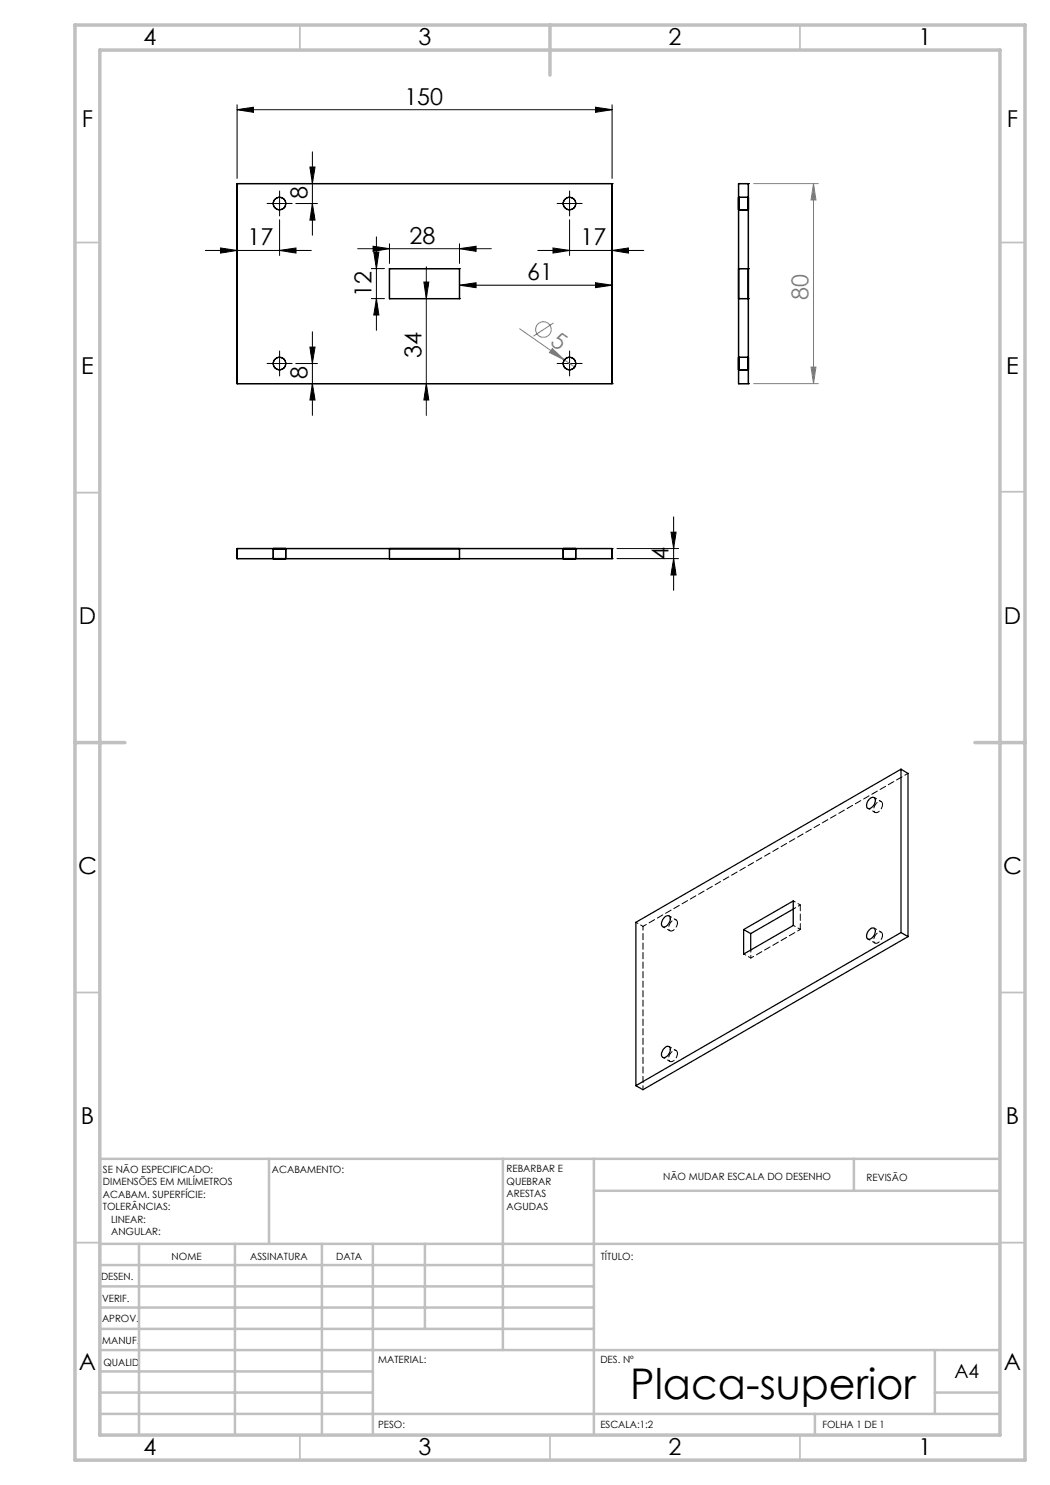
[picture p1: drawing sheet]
<svg xmlns="http://www.w3.org/2000/svg" width="210mm" height="297mm" viewBox="0 0 210 297" stroke-linecap="round" stroke-linejoin="round" font-family="sans-serif">
<g fill="none" stroke="#808080" stroke-width=".2">
<path d="M150.7 36.7h13M162.7 36.7l.5 3.3h-1zM162.7 36.7v40M103.9 65.8l9 6.2M110.5 69.7l2.4 2.3-3-1.5zM110.7 64.6l-4 2.6M112.9 72l2 1.4M150.7 76.7h13M162.2 73.4h1l-.5 3.3z"/>
<circle cx="108.7" cy="65.9" r="1.55"/>
</g>
<g fill="none" stroke="#000" stroke-width=".2">
<path d="M47.4 21.9l3.3-.5v1.1zM47.4 21v14.7M47.4 21.9h75M55.9 39.5v2.5M62 33.4h1l-.5 3.3zM62.5 30.4v16.7M113.9 39.5v2.5M119.1 21.4l3.3 .5-3.3 .6zM122.4 21v14.7M41.1 50.1h21.2M44.1 49.6l3.3 .5-3.3 .5zM54.6 40.7h2.5"/>
<path d="M55.9 50.1l3.3-.5v1zM55.9 44v7.1M59.2 40.7h4.3M62.5 40.7l.5 3.3h-1zM71.5 49.7h26.7M74.3 53.7h2.6M74.3 59.7h2.6M74.6 49.2l3.3 .5-3.3 .6zM74.8 50.4h1l-.5 3.3zM75.3 47.4v18.7M75.3 59.7l.5 3.3h-1zM77.9 48.8v3.9"/>
<path d="M84.8 56.4h1l-.5 3.3zM85.3 53.4v29.7M91.9 49.7l3.3-.5v1.1zM91.9 48.8v3.9M91.9 57l3.3-.5v1zM91.9 57h30.5M107.6 50.1h21.2M110.6 49.6l3.3 .5-3.3 .5zM112.6 40.7h2.5M113.9 44v7.1M119.1 56.5l3.3 .5-3.3 .5zM122.4 50.1l3.3-.5v1z"/>
<path d="M54.6 72.7h2.5M55.9 71.5v2.5M59.2 72.7h4.3M62 69.4h1l-.5 3.3zM62.5 66.4v16.7M62.5 76.7l.5 3.3h-1zM85.3 76.7l.5 3.3h-1zM112.6 72.7h2.5M113.9 71.5v2.5M123.4 111.7h12.3M123.4 109.7h12.3M134.2 106.4h1l-.5 3.3z"/>
<path d="M134.7 103.4v14.7M134.7 111.7l.5 3.3h-1z"/>
</g>
<g fill="none" stroke="#000" stroke-width=".2" stroke-dasharray="15.2 1.3 1.3 1.3">
<path d="M55.9 39.4v-1.2M113.9 39.4v-1.2M54.7 40.7h-1.3M55.9 41.9v1.3M57.2 40.7h1.2M112.7 40.7h-1.3M113.9 41.9v1.3M115.2 40.7h1.2M54.7 72.7h-1.3M55.9 71.4v-1.2M55.9 73.9v1.3M57.2 72.7h1.2"/>
<path d="M112.7 72.7h-1.3M113.9 71.4v-1.2M113.9 73.9v1.3M115.2 72.7h1.2"/>
</g>
<g fill="none" stroke="#c0c0c0" stroke-width=".35">
<path d="M60 5v5M160 5v5M15 48.5h5M200 48.5h5M15 98.5h5M200 98.4h5M15 198.5h5M200 198.5h5M15 248.5h5M200 248.5h5M60 287v5M110 287v5"/>
<path d="M160 287v5"/>
</g>
<g fill="none" stroke="#c0c0c0" stroke-width=".5">
<path d="M53.8 231.8v17M100.6 231.8v38.2M118.8 231.8v55.2M118.8 238.2h81.2M170.8 231.8v6.4M200 231.8h-180v55.2M20 248.8h180M20 257.3h98.8M20 253h98.8M27.8 248.8v38.2M47 248.8v38.2M64.4 248.8v38.2"/>
<path d="M74.6 248.8v38.2M85 248.8v17M20 265.8h98.8M20 261.5h98.8M20 278.5h54.6M20 274.3h54.6M20 270h180M187 278.5h13M187 270v12.8M20 282.8h180M163 282.8v4.2"/>
</g>
<path d="M15 5h190v287h-190zM20 10h180v277h-180zM110 5v10M15 148.5h10M195 148.5h10" fill="none" stroke="#c0c0c0" stroke-width=".7"/>
<g fill="#000">
<path d="M47.4 21.9l3.3-.5v1.1zM119.1 21.4l3.3 .5-3.3 .6zM74.6 49.2l3.3 .5-3.3 .6zM91.9 49.7l3.3-.5v1.1z"/>
<path d="M55.9 50.1l3.3-.5v1zM44.1 49.6l3.3 .5-3.3 .5z"/>
<path d="M62.5 40.7l.5 3.3h-1zM62 33.4h1l-.5 3.3zM134.7 111.7l.5 3.3h-1zM134.2 106.4h1l-.5 3.3z"/>
<path d="M91.9 57l3.3-.5v1zM119.1 56.5l3.3 .5-3.3 .5z"/>
<path d="M110.6 49.6l3.3 .5-3.3 .5zM122.4 50.1l3.3-.5v1z"/>
<path d="M62 69.4h1l-.5 3.3zM62.5 76.7l.5 3.3h-1zM74.8 50.4h1l-.5 3.3zM75.3 59.7l.5 3.3h-1zM84.8 56.4h1l-.5 3.3zM85.3 76.7l.5 3.3h-1z"/>
</g>
<g fill="#808080">
<path d="M110.5 69.7l2.4 2.3-3-1.5z"/>
<path d="M162.2 73.4h1l-.5 3.3zM162.7 36.7l.5 3.3h-1z"/>
</g>
<g fill="none" stroke="#000" stroke-width=".25">
<path d="M47.4 36.7h.1M47.4 36.7v40M47.4 36.7h75M122.4 36.7h.1M122.4 36.7v40M147.7 39.5v2.4zM147.7 36.7h.1M147.7 36.7h2M147.7 39.5h2M147.7 36.7v40M149.7 39.5v2.4zM149.7 36.7h.1"/>
<path d="M149.7 36.7v40M77.9 53.7h.1M77.9 59.7h.1M77.9 59.7h14M77.9 53.7v6M77.9 53.7h14M91.9 59.7h.1M91.9 53.7h.1M91.9 53.7v6M147.7 59.7h.1M147.7 53.7h.1M147.7 59.7h2"/>
<path d="M147.7 53.7h2M147.7 42h2M149.7 59.7h.1M149.7 53.7h.1M47.4 76.7h.1M47.4 76.7h75M122.4 76.7h.1M147.7 71.5v2.5zM147.7 76.7h.1M147.7 76.7h2M147.7 74h2M147.7 71.5h2"/>
<path d="M149.7 71.5v2.5zM149.7 76.7h.1M47.4 109.7h.1M47.4 111.7h.1M47.4 109.7v2M47.4 109.7h75M47.4 111.7h75M54.6 109.7h2.5zM54.6 111.7h2.5zM54.6 109.7v2M57.1 109.7v2M77.9 109.7h.1"/>
<path d="M77.9 111.7h.1M77.9 109.7v2M91.9 109.7h.1M91.9 111.7h.1M91.9 109.7v2M112.6 109.7h2.5zM112.6 111.7h2.5zM112.6 109.7v2M115.1 109.7v2M122.4 109.7v2M122.4 111.7h.1M122.4 109.7h.1"/>
<path d="M173.8 159.8a.64 .64 0 0 1 .8-.4 .64 .64 0 0 1 .5 .7 1.67 1.67 0 0 1-1.4 1.6 .99 .99 0 0 1 0-1.6zM180.2 153.8l-53 30.7v32.6M180.2 153.8v32.7M180.2 153.8l1.4 .9v32.6M132.9 183.5a.65 .65 0 0 1 .8-.4 .65 .65 0 0 1 .4 .9 1.45 1.45 0 0 1-1.6 1.3 1.29 1.29 0 0 1 .4-1.8zM148.7 185.9l9.9-5.7v4.9l-9.9 5.7zM148.7 185.9l1.4 .8M150.1 186.7v3.3M158.6 181.8l-8.5 4.9M173.8 186a.68 .68 0 0 1 1-.3 .68 .68 0 0 1 .2 1 1.1 1.1 0 0 1-1.6 1 1.58 1.58 0 0 1 .4-1.7zM180.2 186.5l-53 30.6M180.2 186.5l1.4 .8"/>
<path d="M181.6 187.3l-53 30.6-1.4-.8M132.7 209.8a.73 .73 0 0 1 .6-.5 .73 .73 0 0 1 .8 .4 1.54 1.54 0 0 1-1.6 1.8 1.26 1.26 0 0 1 .2-1.7z"/>
<circle cx="55.9" cy="40.7" r="1.24"/>
<circle cx="113.9" cy="40.7" r="1.24"/>
<circle cx="55.9" cy="72.7" r="1.24"/>
<circle cx="113.9" cy="72.7" r="1.24"/>
</g>
<path d="M176.5 160.9a.62 .62 0 0 0-.5-.7 .62 .62 0 0 0-.7 .4 1.19 1.19 0 0 0-.2 1.9 1.64 1.64 0 0 0 1.4-1.6M135.5 184.6a.62 .62 0 0 0-.5-.7 .62 .62 0 0 0-.7 .4 1.19 1.19 0 0 0-.2 1.9 1.64 1.64 0 0 0 1.4-1.6M176.5 187a.62 .62 0 0 0-.5-.7 .62 .62 0 0 0-.7 .5 1.19 1.19 0 0 0-.2 1.9 1.64 1.64 0 0 0 1.4-1.7M135.5 210.7a.62 .62 0 0 0-.5-.7 .62 .62 0 0 0-.7 .4 1.19 1.19 0 0 0-.2 1.9 1.64 1.64 0 0 0 1.4-1.6" fill="none" stroke="#000" stroke-width=".2" stroke-dasharray="1.3 .6" stroke-dashoffset=".3"/>
<path d="M181.6 154.7l-53 30.6M128.6 185.3v32.6" fill="none" stroke="#000" stroke-width=".2" stroke-dasharray="1.3 .6" stroke-dashoffset=".5"/>
<path d="M150.2 191.6l9.9-5.7" fill="none" stroke="#000" stroke-width=".2" stroke-dasharray="1.3 .6" stroke-dashoffset=".6"/>
<g fill="none" stroke="#000" stroke-width=".2" stroke-dasharray="1.3 .6" stroke-dashoffset=".8">
<path d="M173.6 161.7l1.4 .8M176.2 160.3l-1.4-.8M127.2 184.5l1.4 .8M132.6 185.3l1.4 .9M135.2 184l-1.4-.8M148.8 190.8l1.4 .8M150.2 190v1.6M158.7 185.1l1.4 .8M158.7 180.2l1.4 .8M160.1 181l-1.4 .8M173.6 187.8l1.4 .8M176.2 186.4l-1.4-.8"/>
<path d="M132.6 211.5l1.4 .8M135.2 210.1l-1.4-.8"/>
</g>
<path d="M160.1 185.9v-4.9" fill="none" stroke="#000" stroke-width=".2" stroke-dasharray="1.3 .6" stroke-dashoffset=".1"/>
<text font-size="8.5" x="126" y="279.7">Placa-superior</text>
<g font-size="4.7">
<text x="28.7" y="9">4</text>
<text x="83.7" y="9">3</text>
<text x="133.7" y="9">2</text>
<text x="183.7" y="9">1</text>
<text x="80.9" y="20.9">150</text>
<text x="16.4" y="25.5">F</text>
<text x="201.4" y="25.5">F</text>
<text x="61.5" y="39.8" transform="rotate(-90 61.5 39.8)">8</text>
<text x="49.5" y="49.1">17</text>
<text x="81.9" y="48.7">28</text>
<text x="116.1" y="49.1">17</text>
<text x="74.3" y="59.3" transform="rotate(-90 74.3 59.3)">12</text>
<text x="105.5" y="56">61</text>
<text x="84.3" y="71.7" transform="rotate(-90 84.3 71.7)">34</text>
<text x="16.2" y="74.7">E</text>
<text x="61.5" y="75.7" transform="rotate(-90 61.5 75.7)">8</text>
<text x="201.2" y="74.7">E</text>
<text x="133.7" y="112" transform="rotate(-90 133.7 112)">4</text>
<text x="15.8" y="124.7">D</text>
<text x="200.8" y="124.7">D</text>
<text x="15.6" y="174.7">C</text>
<text x="200.6" y="174.7">C</text>
<text x="16.2" y="224.7">B</text>
<text x="201.2" y="224.7">B</text>
<text x="15.8" y="274">A</text>
<text x="200.8" y="274">A</text>
<text x="28.7" y="291">4</text>
<text x="83.7" y="291">3</text>
<text x="133.7" y="291">2</text>
<text x="183.7" y="291">1</text>
</g>
<g font-size="4.7" fill="#808080">
<text x="161.7" y="59.9" transform="rotate(-90 161.7 59.9)">80</text>
<text x="109.8" y="68.8" transform="rotate(35 109.8 68.8)">5</text>
</g>
<text font-size="3.9" x="190.9" y="275.5">A4</text>
<g font-size="2">
<text x="20.6" y="234.6">SE NÃO ESPECIFICADO:</text>
<text x="20.6" y="237.1">DIMENSÕES EM MILÍMETROS</text>
<text x="20.6" y="239.6">ACABAM. SUPERFÍCIE:</text>
<text x="54.4" y="234.6">ACABAMENTO:</text>
<text x="101.3" y="234.5">REBARBAR E</text>
<text x="101.3" y="237">QUEBRAR</text>
<text x="101.3" y="239.5">ARESTAS</text>
<text x="132.6" y="236">NÃO MUDAR ESCALA DO DESENHO</text>
<text x="173.3" y="236.2">REVISÃO</text>
<text x="20.6" y="242.1">TOLERÂNCIAS:</text>
<text x="22.2" y="244.6">LINEAR:</text>
<text x="101.3" y="242">AGUDAS</text>
<text x="22.2" y="247.1">ANGULAR:</text>
<text x="34.3" y="252">NOME</text>
<text x="50" y="251.9">ASSINATURA</text>
<text x="67.2" y="251.9">DATA</text>
<text x="120.2" y="251.9">TÍTULO:</text>
<text x="20.2" y="256.1">DESEN.</text>
<text x="20.4" y="260.3">VERIF.</text>
<text x="20.4" y="264.4">APROV.</text>
<text x="20.5" y="268.8">MANUF.</text>
<text x="20.7" y="273.1">QUALID</text>
<text x="75.7" y="272.5">MATERIAL:</text>
<text x="120.1" y="272.5">DES. Nº</text>
<text x="75.6" y="285.5">PESO:</text>
<text x="120.1" y="285.6">ESCALA:1:2</text>
<text x="164.5" y="285.6">FOLHA 1 DE 1</text>
</g>
</svg>
